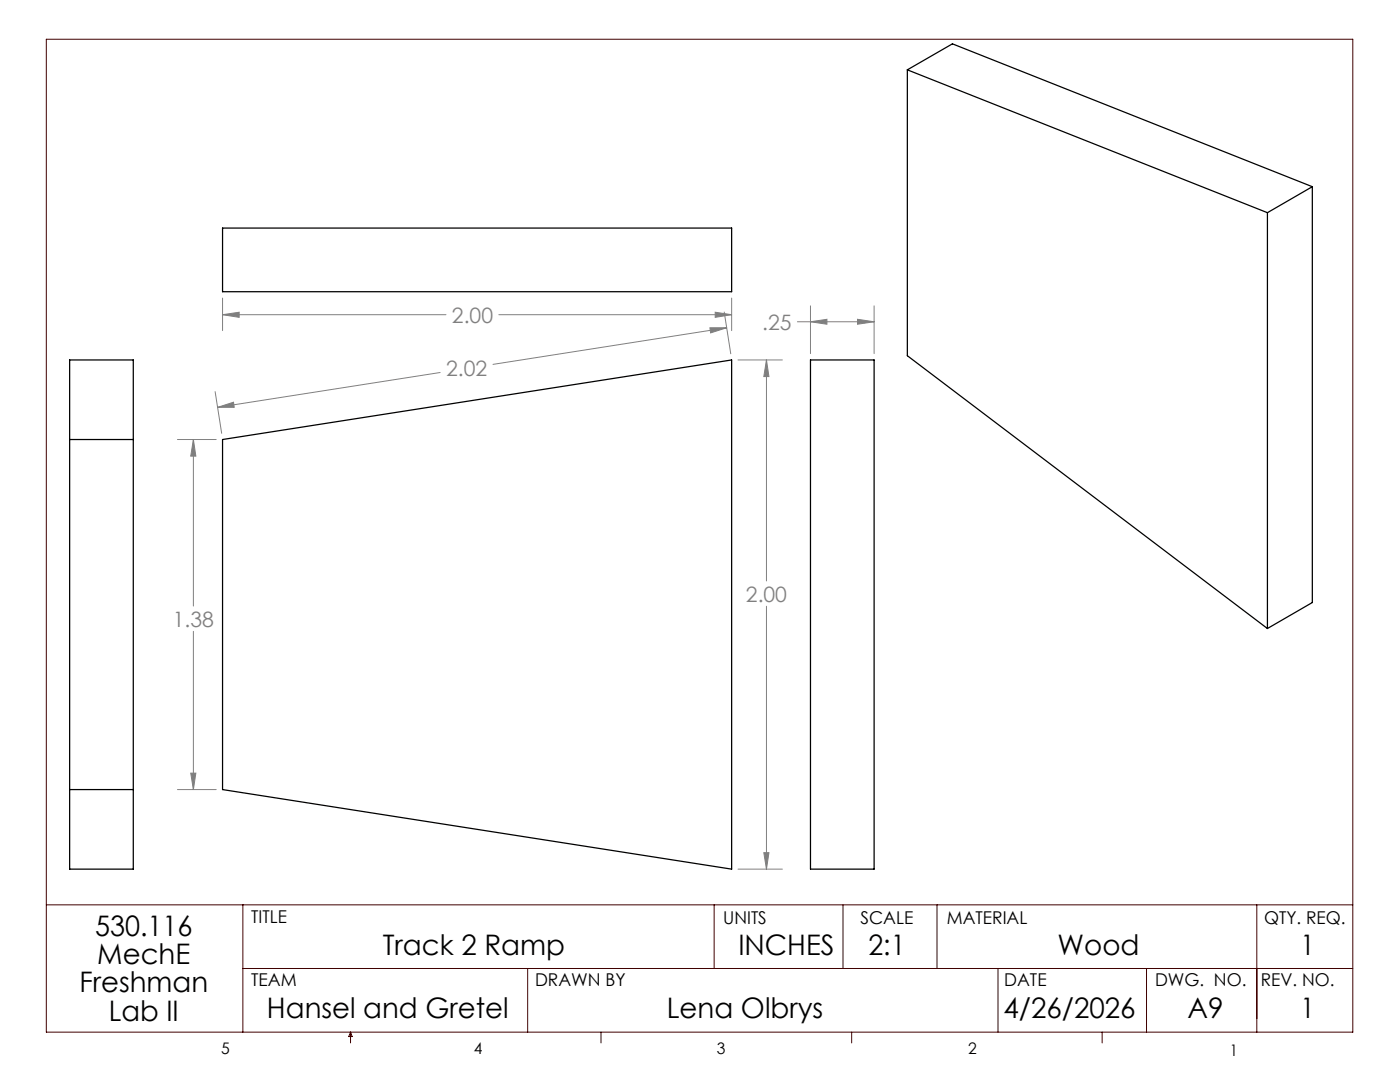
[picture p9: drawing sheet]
<svg xmlns="http://www.w3.org/2000/svg" width="279mm" height="216mm" viewBox="0 0 279 216" stroke-linecap="round" stroke-linejoin="round" font-family="sans-serif">
<path d="M181.1 13.9v57.1l71.8 54.4M181.1 13.9l71.8 28.5M181.1 13.9l9-5.2 71.8 28.6M261.9 37.3v82.9l-9 5.2M261.9 37.3l-9 5.1M44.4 45.5h101.6v12.7h-101.6zM252.9 42.4v83M13.9 71.8h12.7v101.6h-12.7zM161.7 71.8h12.7v101.6h-12.7zM13.9 87.7h12.7M44.4 87.7l101.6-15.9v101.6l-101.6-15.8zM13.9 157.6h12.7" fill="none" stroke="#000" stroke-width=".25"/>
<g fill="none" stroke="#808080" stroke-width=".2">
<path d="M44.4 59.5v6.5M146 59.5v6.5M42.9 78.1l1.3 8.4M44.4 62.8l3.3-.5v1zM44.4 62.8h44.6M87.8 74.3l-44.4 7M99.6 62.8h46.4M141.7 65.4h3.3l-3.2 1zM142.7 62.3l3.3 .5-3.3 .5zM144.5 62.3l1.3 8.3M145 65.4l-46.6 7.3M147.3 71.8h8.8"/>
<path d="M153 71.8l.5 3.3h-1.1zM153 71.8v44.1M159.1 64.2h15.3M161.7 64.2l3.3-.5v1zM161.7 61v9.6M171.1 63.7l3.3 .5-3.3 .5zM174.4 61v9.6M35.4 87.7h7.7M38.6 87.7l.5 3.3h-1zM38.6 87.7v33.2M43.4 81.3l3.2-1 .1 1zM38.6 126v31.6"/>
<path d="M153 121v52.4M35.4 157.6h7.7M38.1 154.3h1l-.5 3.3zM147.3 173.4h8.8M152.4 170.1h1.1l-.5 3.3z"/>
</g>
<g fill="none" stroke="#400000" stroke-width=".2">
<path d="M9.2 7.8h260.8v198.2h-260.8zM9.2 180.6h260.8M48.5 180.6v25.4M48.5 193.3h221.5M105.3 193.3v12.7M142.5 180.6v12.7M168.2 180.6v12.7M187 180.6v12.7M199.2 193.3v12.7M228.8 193.3v12.7M250.8 180.6v25.4M70 206v2.1"/>
<path d="M70 206l.3 .8h-.7zM119.9 206v2.1M170 206v2.1M220 206v2.1"/>
</g>
<path d="M141.7 65.4h3.3l-3.2 1zM43.4 81.3l3.2-1 .1 1zM38.6 87.7l.5 3.3h-1zM38.1 154.3h1l-.5 3.3zM152.4 170.1h1.1l-.5 3.3zM153 71.8l.5 3.3h-1.1zM142.7 62.3l3.3 .5-3.3 .5zM44.4 62.8l3.3-.5v1zM161.7 64.2l3.3-.5v1zM171.1 63.7l3.3 .5-3.3 .5z" fill="#808080"/>
<g font-size="5.6">
<text x="19" y="186.7">530.116</text>
<text x="76.4" y="190.6">Track 2 Ramp</text>
<text x="147.4" y="190.6">INCHES</text>
<text x="173.3" y="190.6">2:1</text>
<text x="211.1" y="190.6">Wood</text>
<text x="259.5" y="190.6">1</text>
<text x="15.9" y="198">Freshman</text>
<text x="19.4" y="192.3">MechE</text>
<text x="21.7" y="203.6">Lab II</text>
<text x="53.3" y="203.2">Hansel and Gretel</text>
<text x="133.1" y="203.2">Lena Olbrys</text>
<text x="200.3" y="203.2">4/26/2026</text>
<text x="237" y="203.2">A9</text>
<text x="259.5" y="203.2">1</text>
</g>
<g font-size="4.2" fill="#808080">
<text x="90.2" y="64.4">2.00</text>
<text x="152.1" y="65.8">.25</text>
<text x="89" y="75.1">2.02</text>
<text x="34.5" y="125">1.38</text>
<text x="148.9" y="120">2.00</text>
</g>
<g font-size="3.5">
<text x="50.1" y="184.2">TITLE</text>
<text x="144.3" y="184.3">UNITS</text>
<text x="171.7" y="184.3">SCALE</text>
<text x="189" y="184.3">MATERIAL</text>
<text x="252.3" y="184.3">QTY. REQ.</text>
<text x="50.1" y="196.8">TEAM</text>
<text x="106.8" y="196.8">DRAWN BY</text>
<text x="200.4" y="196.8">DATE</text>
<text x="230.5" y="196.8">DWG. NO.</text>
<text x="251.6" y="196.8">REV. NO.</text>
</g>
<g font-size="3.2">
<text x="44.2" y="210.4">5</text>
<text x="94.6" y="210.3">4</text>
<text x="143.1" y="210.4">3</text>
<text x="193.2" y="210.3">2</text>
<text x="245.4" y="210.6">1</text>
</g>
</svg>
